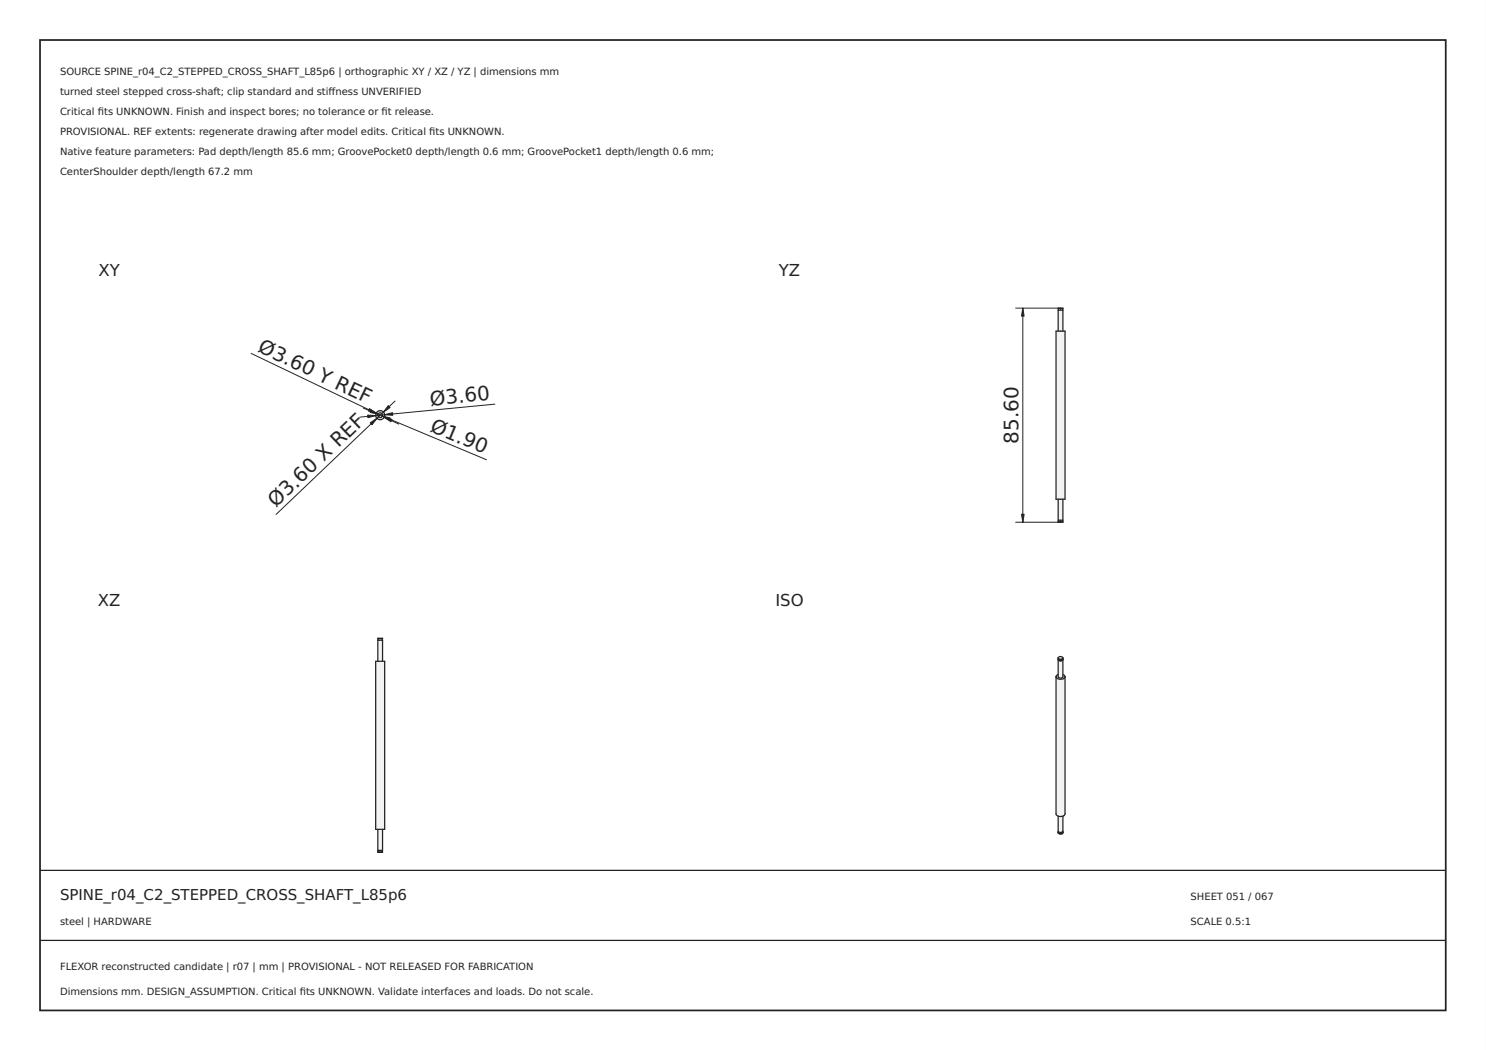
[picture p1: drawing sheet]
<svg xmlns="http://www.w3.org/2000/svg" width="297mm" height="210mm" viewBox="0 0 297 210" stroke-linecap="round" stroke-linejoin="round" font-family="sans-serif">
<path d="M0 0h297v210h-297zM0 0v210h297v-210z" fill="#000"/>
<path d="M8 8h281v194h-281z" fill="none" stroke="#222" stroke-width=".35"/>
<path d="M8 174h281zM8 188h281z" fill="#000" stroke="#222" stroke-width=".25"/>
<g fill="#f1f3f5">
<path d="M75.1 83a.9 .9 0 0 1 1.8 0 .9 .9 0 0 1-1.8 0zM75.5 83a.5 .5 0 0 1 1 0 .5 .5 0 0 1-1 0z" fill-rule="evenodd"/>
<circle cx="76" cy="83" r=".48"/>
</g>
<g fill="none" stroke="#212529" stroke-width=".25">
<circle cx="76" cy="83" r=".9"/>
<circle cx="76" cy="83" r=".48"/>
</g>
<path d="M50.2 70.6l29.5 14.2M72.6 81.6l24.6 10.3M79 80.2l-23.8 22.6M98.9 80.8l-27 2.6" fill="none" stroke="#212529" stroke-width=".2"/>
<g fill="#212529" stroke="#212529" stroke-width=".2">
<path d="M74 84.5l1.3-.9-.9 1.3z"/>
<path d="M77.6 81.1l.4 .4-1.4 .9z"/>
<path d="M73.9 81.7l1.3 .9-1.6-.4z"/>
<path d="M76.8 83.4l1.6 .4-.3 .5z"/>
<path d="M76.9 82.9l1.6-.4v.5z"/>
<path d="M73.5 83l1.6 .1-1.6 .4z"/>
<path d="M76.4 83.2l1.6 .4-.2 .4z"/>
<path d="M74.2 81.9l1.4 .9-1.6-.4z"/>
</g>
<g fill="#f1f3f5">
<path d="M75.5 170.3l1 .1z" fill-rule="evenodd"/>
<path d="M75.6 170h.8v.3h-.8z" fill-rule="evenodd"/>
<path d="M75.5 165.8h1v4.2h-1z" fill-rule="evenodd"/>
<path d="M75.1 132.2h1.8v33.6h-1.8z" fill-rule="evenodd"/>
<path d="M75.5 128h1v4.2h-1z" fill-rule="evenodd"/>
<path d="M75.6 127.7h.8v.3h-.8z" fill-rule="evenodd"/>
<path d="M75.5 127.6l1 .1z" fill-rule="evenodd"/>
</g>
<path d="M75.1 132.2h1.8v33.6h-1.8zM75.5 132.2v-4.2h1v4.2M75.5 127.6l1 .1zM75.6 127.7v.3M76.4 127.7v.3M75.5 170.3l1 .1zM75.5 165.8v4.2h1v-4.2M75.6 170v.3M76.4 170v.3" fill="none" stroke="#212529" stroke-width=".25"/>
<g fill="#f1f3f5">
<path d="M211.5 104.3l1 .1z" fill-rule="evenodd"/>
<path d="M211.5 99.8h1v4.2h-1z" fill-rule="evenodd"/>
<path d="M211.1 66.2h1.8v33.6h-1.8z" fill-rule="evenodd"/>
<path d="M211.5 62h1v4.2h-1z" fill-rule="evenodd"/>
<path d="M211.5 61.6l1 .1z" fill-rule="evenodd"/>
</g>
<path d="M211.1 66.2h1.8v33.6h-1.8zM211.5 66.2v-4.2h1v4.2M211.5 61.6l1 .1zM211.6 61.7v.3M212.4 61.7v.3M211.5 99.8v4.2h1v-4.2M211.5 104.3l1 .1zM211.6 104v.3M212.4 104v.3" fill="none" stroke="#212529" stroke-width=".25"/>
<path d="M203 61.6h9M204.5 61.6v42.8M203 104.4h9" fill="none" stroke="#212529" stroke-width=".2"/>
<g fill="#212529" stroke="#212529" stroke-width=".2">
<path d="M204.5 61.6l.2 1.6h-.5z"/>
<path d="M204.2 102.8h.5l-.2 1.6z"/>
</g>
<g fill="#f1f3f5">
<path d="M211.6 166.3a.43 .43 0 0 0 .4 .3 .43 .43 0 0 0 .4-.3 .43 .43 0 0 1-.4 .4 .43 .43 0 0 1-.4-.4z" fill-rule="evenodd"/>
<path d="M211.5 163.2h1v2.9a.54 .54 0 0 1-1 0z" fill-rule="evenodd"/>
<path d="M211.6 166.3l.3 .1 .5-.1a.43 .43 0 0 1-.4 .3 .43 .43 0 0 1-.4-.3z" fill-rule="evenodd"/>
<path d="M211.1 135.3a1.03 1.03 0 0 0 1.8 0v27.4a1 1 0 0 1-.9 .6 1 1 0 0 1-.9-.6z" fill-rule="evenodd"/>
<path d="M211.3 135l.2-.2v.5a.55 .55 0 0 0 1 0v-.5a.45 .45 0 0 1 .4 .6 1.1 1.1 0 0 1-1.8-.1z" fill-rule="evenodd"/>
<path d="M211.5 131.8a.55 .55 0 0 0 1 0v3.5a.55 .55 0 0 1-1 0z" fill-rule="evenodd"/>
<path d="M211.6 131.7a.43 .43 0 0 0 .4 .4 .43 .43 0 0 0 .4-.4 .43 .43 0 0 1-.4 .4 .43 .43 0 0 1-.4-.4z" fill-rule="evenodd"/>
<path d="M211.6 131.7l.3 .2 .5-.2a.43 .43 0 0 1-.4 .4 .43 .43 0 0 1-.4-.4z" fill-rule="evenodd"/>
<path d="M211.5 131.5a.55 .55 0 0 0 1 0 .49 .49 0 0 1-.5 .4 .49 .49 0 0 1-.5-.4z" fill-rule="evenodd"/>
<path d="M211.6 131.4l.2-.1a.44 .44 0 0 1 .6 .3 .46 .46 0 0 1-.5 .2 .46 .46 0 0 1-.3-.4z" fill-rule="evenodd"/>
</g>
<g fill="none" stroke="#212529" stroke-width=".25">
<path d="M211.1 135.3v27.4a1.03 1.03 0 0 0 1.8 0v-27.4M211.1 135.3a1.03 1.03 0 0 0 1.8 0M211.5 134.8l-.4 .5M211.5 131.8v3.5a.55 .55 0 0 0 1 0v-3.5M211.5 131.8a.55 .55 0 0 0 1 0M211.5 131.8l.1-.1a.43 .43 0 0 0 .4 .4 .43 .43 0 0 0 .4-.4l.1 .1M211.5 131.5a.49 .49 0 0 0 .5 .4 .49 .49 0 0 0 .5-.4M211.5 131.5a.55 .55 0 0 0 1 0M211.5 131.5a.55 .55 0 0 1 1 0M212.5 134.8l.4 .5M211.5 166.4a.49 .49 0 0 0 .5 .3 .49 .49 0 0 0 .5-.3M211.5 166.4a.55 .55 0 0 0 1 0"/>
<path d="M211.5 166.4l.1-.1a.43 .43 0 0 0 .4 .3 .43 .43 0 0 0 .4-.3l.1 .1M211.5 163.2v2.9a.55 .55 0 0 0 1 0v-2.9"/>
</g>
<g font-size="4" fill="#212529">
<text x="51.3" y="70.1" transform="rotate(26 51.3 70.1)">Ø3.60 Y REF</text>
<text x="86" y="81.1" transform="rotate(-5 86 81.1)">Ø3.60</text>
<text x="85.8" y="86.1" transform="rotate(23 85.8 86.1)">Ø1.90</text>
<text x="203.6" y="88.7" transform="rotate(-90 203.6 88.7)">85.60</text>
<text x="55.1" y="101.6" transform="rotate(-44 55.1 101.6)">Ø3.60 X REF</text>
</g>
<g font-size="3.3" fill="#212529">
<text x="19.7" y="55.1">XY</text>
<text x="155.7" y="55.1">YZ</text>
<text x="19.6" y="121.1">XZ</text>
<text x="155" y="121.1">ISO</text>
</g>
<text font-size="3" fill="#222" x="12" y="180">SPINE_r04_C2_STEPPED_CROSS_SHAFT_L85p6</text>
<g font-size="2" fill="#222">
<text x="12" y="15">SOURCE SPINE_r04_C2_STEPPED_CROSS_SHAFT_L85p6 | orthographic XY / XZ / YZ | dimensions mm</text>
<text x="12" y="19">turned steel stepped cross-shaft; clip standard and stifness UNVERIFIED</text>
<text x="12" y="23">Critical fts UNKNOWN. Finish and inspect bores; no tolerance or ft release.</text>
<text x="19.6" y="23">i</text>
<text x="65.7" y="19">f</text>
<text x="76.3" y="23">i</text>
<text x="12" y="27">PROVISIONAL. REF extents: regenerate drawing after model edits. Critical fts UNKNOWN.</text>
<text x="85.8" y="27">i</text>
<text x="12" y="31">Native feature parameters: Pad depth/length 85.6 mm; GroovePocket0 depth/length 0.6 mm; GroovePocket1 depth/length 0.6 mm;</text>
<text x="12" y="35">CenterShoulder depth/length 67.2 mm</text>
<text x="238" y="180">SHEET 051 / 067</text>
<text x="12" y="185">steel | HARDWARE</text>
<text x="238" y="185">SCALE 0.5:1</text>
<text x="12" y="194">FLEXOR reconstructed candidate | r07 | mm | PROVISIONAL - NOT RELEASED FOR FABRICATION</text>
<text x="12" y="199">Dimensions mm. DESIGN_ASSUMPTION. Critical fts UNKNOWN. Validate interfaces and loads. Do not scale.</text>
<text x="59.9" y="199">i</text>
</g>
</svg>
